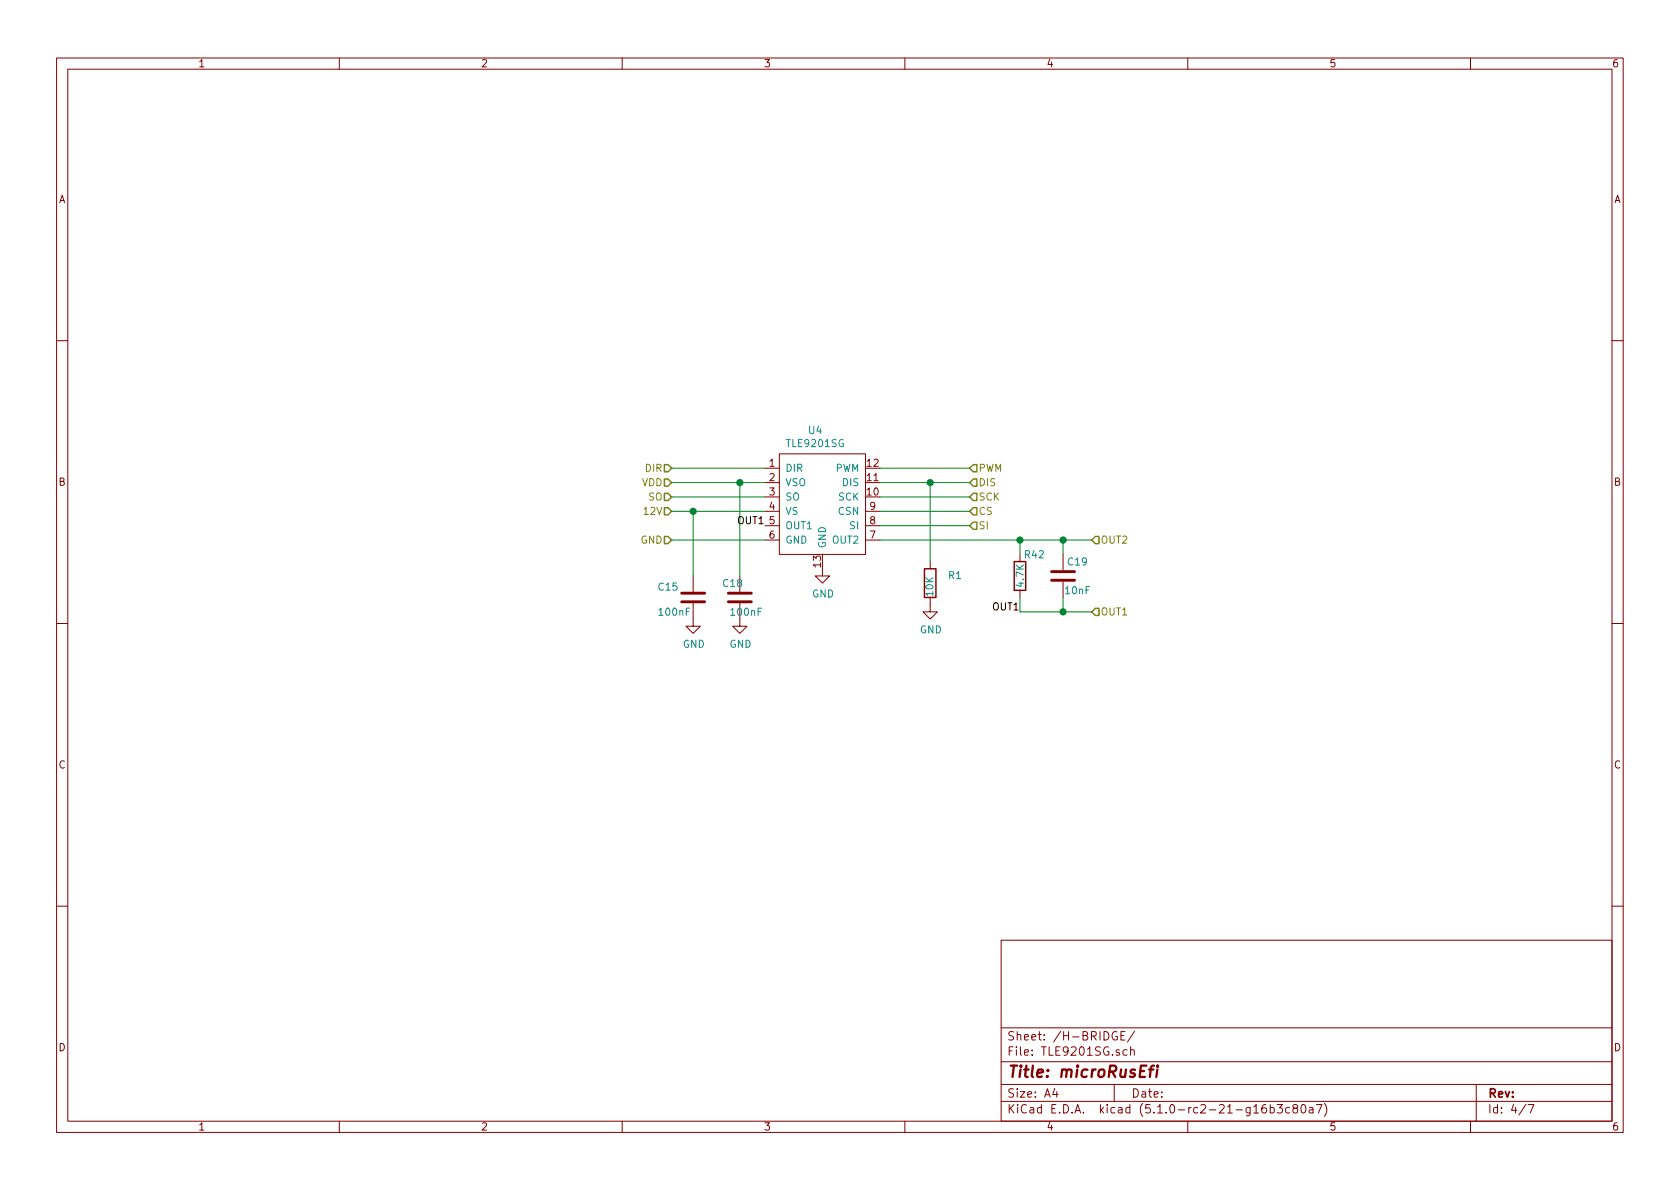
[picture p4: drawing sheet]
EESchema Schematic File Version 4
LIBS:microRusEfi-cache
EELAYER 29 0
EELAYER END
$Descr A4 11693 8268
encoding utf-8
Sheet 4 7
Title "microRusEfi"
Date ""
Rev ""
Comp ""
Comment1 ""
Comment2 ""
Comment3 ""
Comment4 ""
$EndDescr
Text HLabel 7600 3750 2    50   Input ~ 6
OUT2
Text HLabel 7600 4250 2    50   Input ~ 6
OUT1
Text HLabel 4675 3550 0    50   Input ~ 6
12V
Text HLabel 4675 3350 0    50   Input ~ 6
VDD
Text HLabel 4675 3250 0    50   Input ~ 6
DIR
Text HLabel 4675 3450 0    50   Input ~ 6
SO
Text HLabel 6750 3250 2    50   Input ~ 6
PWM
Text HLabel 6750 3350 2    50   Input ~ 6
DIS
Text HLabel 6750 3450 2    50   Input ~ 6
SCK
Text HLabel 6750 3550 2    50   Input ~ 6
CS
Text HLabel 6750 3650 2    50   Input ~ 6
SI
Text HLabel 4675 3750 0    50   Input ~ 6
GND
Wire Wire Line
	6750 3250 6125 3250
Wire Wire Line
	6750 3450 6125 3450
Wire Wire Line
	6750 3550 6125 3550
Wire Wire Line
	6750 3650 6125 3650
Wire Wire Line
	4675 3750 5325 3750
Wire Wire Line
	4675 3550 4825 3550
Wire Wire Line
	5325 3450 4675 3450
Wire Wire Line
	4675 3250 5325 3250
$Comp
L power:GND #PWR0109
U 1 1
P 5725 3950
F 0 "#PWR0109" H 5725 3700 50  0001 C CNN
F 1 "GND" H 5730 3777 50  0000 C CNN
F 2 "" H 5725 3950 50  0001 C CNN
F 3 "" H 5725 3950 50  0001 C CNN
	1    5725 3950
	1    0    0    -1  
$EndComp
Wire Wire Line
	4825 3550 4825 4000
Connection ~ 4825 3550
Wire Wire Line
	4825 3550 5325 3550
$Comp
L Device:C C15
U 1 1
P 4825 4150
F 0 "C15" H 4575 4225 50  0000 L CNN
F 1 "100nF" H 4575 4050 50  0000 L CNN
F 2 "Capacitor_SMD:C_0603_1608Metric_Pad1.05x0.95mm_HandSolder" H 4863 4000 50  0001 C CNN
F 3 "~" H 4825 4150 50  0001 C CNN
	1    4825 4150
	1    0    0    -1  
$EndComp
$Comp
L Device:R R1
U 1 1
P 6475 4050
F 0 "R1" H 6250 4000 50  0000 L CNN
F 1 "10K" V 6475 4000 50  0000 L CNN
F 2 "Resistor_SMD:R_0603_1608Metric_Pad1.05x0.95mm_HandSolder" V 6405 4050 50  0001 C CNN
F 3 "~" H 6475 4050 50  0001 C CNN
	1    6475 4050
	-1   0    0    1   
$EndComp
$Comp
L power:GND #PWR0110
U 1 1
P 4825 4300
F 0 "#PWR0110" H 4825 4050 50  0001 C CNN
F 1 "GND" H 4830 4127 50  0000 C CNN
F 2 "" H 4825 4300 50  0001 C CNN
F 3 "" H 4825 4300 50  0001 C CNN
	1    4825 4300
	1    0    0    -1  
$EndComp
$Comp
L power:GND #PWR0161
U 1 1
P 6475 4200
F 0 "#PWR0161" H 6475 3950 50  0001 C CNN
F 1 "GND" H 6480 4027 50  0000 C CNN
F 2 "" H 6475 4200 50  0001 C CNN
F 3 "" H 6475 4200 50  0001 C CNN
	1    6475 4200
	1    0    0    -1  
$EndComp
Wire Wire Line
	6125 3350 6475 3350
Wire Wire Line
	6475 3350 6475 3900
Connection ~ 6475 3350
Wire Wire Line
	6475 3350 6750 3350
$Comp
L Device:C C18
U 1 1
P 5150 4150
F 0 "C18" H 5025 4250 50  0000 L CNN
F 1 "100nF" H 5075 4050 50  0000 L CNN
F 2 "Capacitor_SMD:C_0603_1608Metric_Pad1.05x0.95mm_HandSolder" H 5188 4000 50  0001 C CNN
F 3 "~" H 5150 4150 50  0001 C CNN
	1    5150 4150
	1    0    0    -1  
$EndComp
$Comp
L power:GND #PWR0189
U 1 1
P 5150 4300
F 0 "#PWR0189" H 5150 4050 50  0001 C CNN
F 1 "GND" H 5155 4127 50  0000 C CNN
F 2 "" H 5150 4300 50  0001 C CNN
F 3 "" H 5150 4300 50  0001 C CNN
	1    5150 4300
	1    0    0    -1  
$EndComp
Wire Wire Line
	5150 4000 5150 3350
$Comp
L Device:R R42
U 1 1
P 7100 4000
F 0 "R42" H 7200 4150 50  0000 C CNN
F 1 "4.7K" V 7100 4000 50  0000 C CNN
F 2 "Resistor_SMD:R_0603_1608Metric_Pad1.05x0.95mm_HandSolder" H 7100 4000 50  0001 C CNN
F 3 "~" H 7100 4000 50  0001 C CNN
F 4 "MOUSER" H 1800 450 50  0001 C CNN "VEND"
	1    7100 4000
	1    0    0    -1  
$EndComp
$Comp
L Device:C C19
U 1 1
P 7400 4000
F 0 "C19" H 7500 4100 50  0000 C CNN
F 1 "10nF" H 7500 3900 50  0000 C CNN
F 2 "Capacitor_SMD:C_0603_1608Metric_Pad1.05x0.95mm_HandSolder" H 7400 4000 50  0001 C CNN
F 3 "~" H 7400 4000 50  0001 C CNN
	1    7400 4000
	1    0    0    -1  
$EndComp
Wire Wire Line
	7100 3850 7100 3750
Connection ~ 7100 3750
Wire Wire Line
	7100 3750 7400 3750
Wire Wire Line
	7100 4150 7100 4250
Wire Wire Line
	7100 4250 7400 4250
Wire Wire Line
	7400 4150 7400 4250
Connection ~ 7400 4250
Wire Wire Line
	7400 4250 7600 4250
Wire Wire Line
	7400 3850 7400 3750
Connection ~ 7400 3750
Wire Wire Line
	7400 3750 7600 3750
$Comp
L rusefi_tle9201:TLE9201SG U4
U 1 1
P 5525 3100
F 0 "U4" H 5675 3215 50  0000 C CNN
F 1 "TLE9201SG" H 5675 3124 50  0000 C CNN
F 2 "Package_SO:Infineon_PG-DSO-12-11" H 5525 3100 50  0001 C CNN
F 3 "" H 5525 3100 50  0001 C CNN
F 4 "726-TLE9201SG" H 0   0   50  0001 C CNN "Part #"
	1    5525 3100
	1    0    0    -1  
$EndComp
Wire Wire Line
	6125 3750 7100 3750
Text Label 5325 3650 2    50   ~ 6
OUT1
Text Label 7100 4250 2    50   ~ 6
OUT1
Connection ~ 5150 3350
Wire Wire Line
	5150 3350 5325 3350
Wire Wire Line
	4675 3350 5150 3350
$EndSCHEMATC
